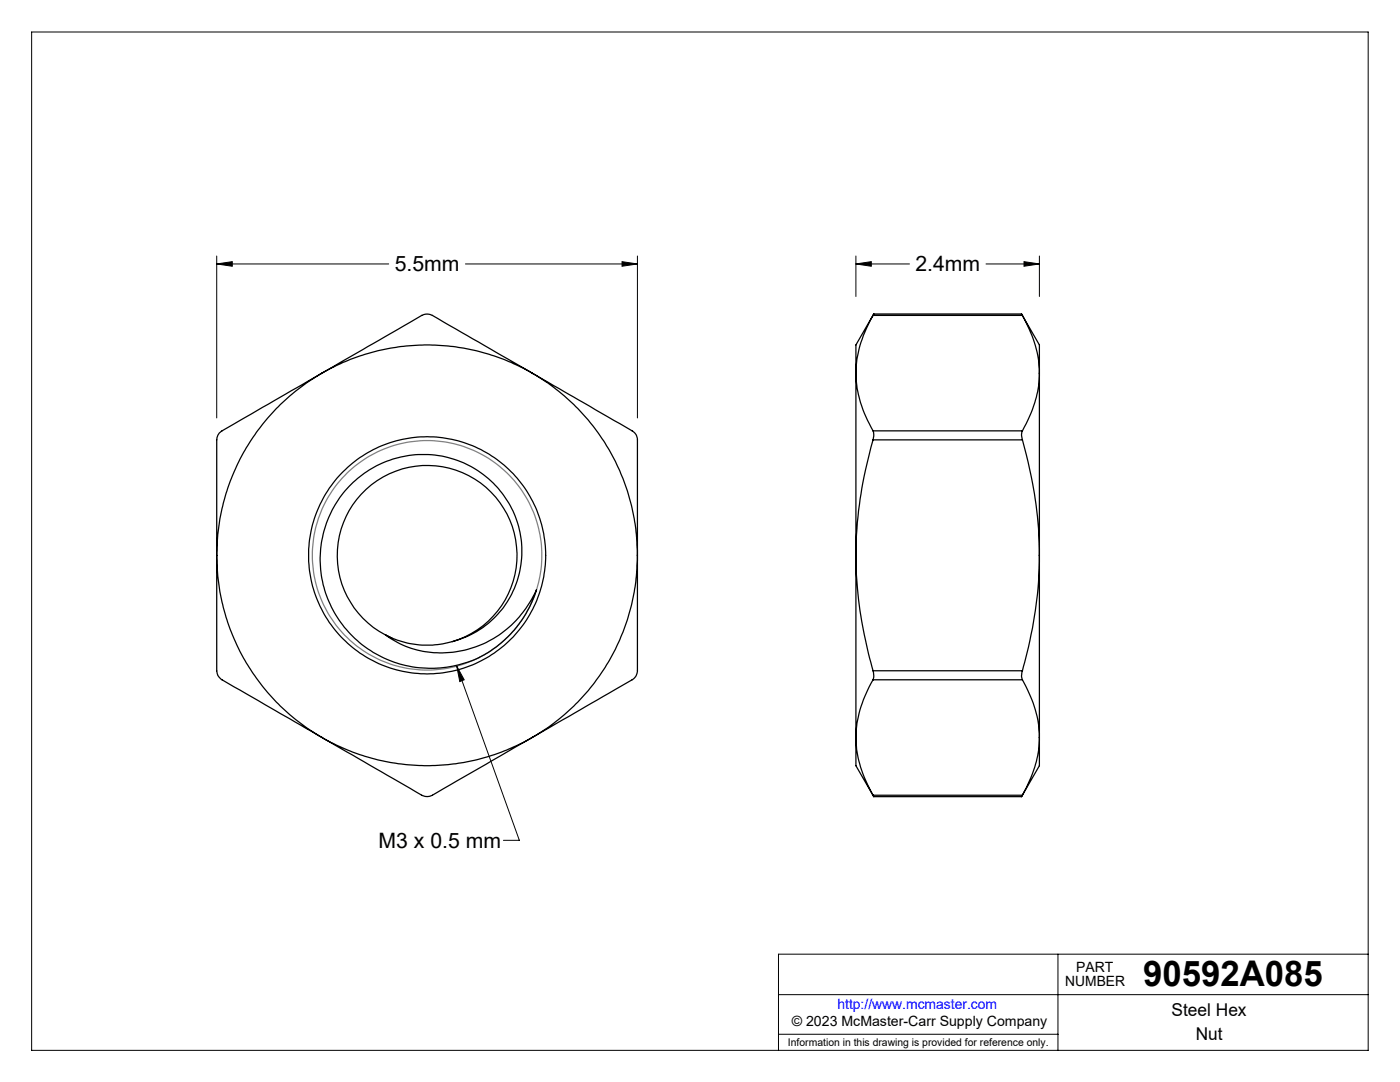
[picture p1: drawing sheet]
<svg xmlns="http://www.w3.org/2000/svg" width="279mm" height="216mm" viewBox="0 0 279 216" stroke-linecap="round" stroke-linejoin="round" font-family="sans-serif">
<g fill="none" stroke="#000" stroke-width=".2">
<path d="M6.3 6.4h266.7v203.2h-266.7zM43.3 52.7l3.1-.5v.9zM43.3 51.1v32.3M43.3 52.7h34.3M92.9 52.7h34.3M124.1 52.2l3.1 .5-3.1 .4zM127.2 51.1v32.3M170.8 52.7l3.1-.5v.9zM170.8 52.7h10.7M170.8 51.1v8.1M196.8 52.7h10.6M204.4 52.2l3 .5-3 .4z"/>
<path d="M207.4 51.1v8.1M91.2 132.9l12.4 34.8h-3.1M91.2 132.9l1.4 2.7-.8 .4zM155.4 198.5h117.6M211.1 190.4v19.2M273 190.4h-117.6v19.2M155.4 206.4h55.7"/>
</g>
<circle cx="85.2" cy="110.8" r="22.9" fill="none" stroke="#808080" stroke-width=".25"/>
<g fill="#000">
<path d="M91.2 132.9l1.4 2.7-.8 .4z"/>
<path d="M43.3 52.7l3.1-.5v.9zM124.1 52.2l3.1 .5-3.1 .4zM170.8 52.7l3.1-.5v.9zM204.4 52.2l3 .5-3 .4z"/>
</g>
<g fill="none" stroke="#000" stroke-width=".25">
<path d="M64.2 74.5a42 42 0 0 0-20.9 36.3M64.2 74.5l-19.9 11.5a2.11 2.11 0 0 0-1 1.8v23M64.2 74.5a41.9 41.9 0 0 1 42 0M64.2 74.5l20-11.6 1-.2 1.1 .2 19.9 11.6M106.2 74.5a41.8 41.8 0 0 1 21 36.3M106.2 74.5l20.1 11.5 .6 .7 .3 .9v23.2M170.8 74.5v36.3M170.8 74.5a23.3 23.3 0 0 0 3.4 11.5M174.2 62.9a23 23 0 0 0-3.4 11.6M174.2 62.9h29.8M174.4 62.7l-.2 .2M174.4 62.7l-3.6 6.1v5.7"/>
<path d="M174.4 62.7h29.5M203.9 62.7l.1 .2M203.9 62.7l3.5 6.1v5.7M204 62.9a23.4 23.4 0 0 1 3.4 11.6M207.4 74.5a23.7 23.7 0 0 1-3.4 11.5M207.4 74.5v36.3M174.2 87.8a82.9 82.9 0 0 0-3.4 23M174.2 86l.2 .6-.2 1.2M174.2 87.8h29.8M174.2 86h29.8M204 87.8a84.6 84.6 0 0 1 3.4 23M204 86l-.1 .6 .1 1.2"/>
<path d="M43.3 110.8a42 42 0 0 0 20.9 36.3M43.3 110.8v20.5a8 8 0 0 0 .2 3.5l.7 .8 20 11.5M127.2 110.8a41.8 41.8 0 0 1-21 36.3M127.2 110.8v23.2l-.3 1-.7 .6-20 11.5M170.8 110.8a84.9 84.9 0 0 0 3.4 23M170.8 110.8v36.3M207.4 110.8a86.8 86.8 0 0 1-3.4 23M207.4 110.8v36.3M77 126.7l1.2 .6M77.1 126.8a19.5 19.5 0 0 0 21.9 .3 21.3 21.3 0 0 0 8.1-9.4 22.7 22.7 0 0 1-11.4 13.5M77.1 126.8a18.8 18.8 0 0 0 24.3-6.9 18.8 18.8 0 0 0-4.4-24.8 20.4 20.4 0 0 0-32.9 13.2 22.1 22.1 0 0 0 31.6 22.9M77.1 126.8a17.9 17.9 0 0 1-5.1-28.1 17.9 17.9 0 0 1 28.5 2.7 17.9 17.9 0 0 1-10.2 26.6"/>
<path d="M174.2 133.8l.2 .9-.2 .9M174.2 135.6a23 23 0 0 0-3.4 11.5M174.2 133.8h29.8M174.2 135.6h29.8M204 135.6a23.4 23.4 0 0 1 3.4 11.5M204 133.8l-.1 1 .1 .8M64.2 147.1a41.9 41.9 0 0 0 42 0M64.2 147.1l20 11.6 1 .3 1.1-.3 19.9-11.6M170.8 147.1a23.6 23.6 0 0 0 3.4 11.6M170.8 147.1v5.7l3.6 6.2M174.2 158.7l.2 .3M174.2 158.7h29.8"/>
<path d="M174.4 159h29.5M204 158.7l-.1 .3M207.4 147.1a23.7 23.7 0 0 1-3.4 11.6M207.4 147.1v5.7l-3.5 6.2"/>
<circle cx="85.2" cy="110.8" r="23.7"/>
</g>
<text font-size="7.1" x="228.1" y="196.8">90592A085</text>
<g font-size="4.2">
<text x="78.8" y="54.1">5.5mm</text>
<text x="182.7" y="54.1">2.4mm</text>
<text x="75.6" y="169.2">M3 x 0.5 mm</text>
</g>
<g font-size="3.5">
<text x="233.8" y="202.8">Steel Hex</text>
<text x="238.6" y="207.5">Nut</text>
</g>
<g font-size="2.8">
<text x="212.6" y="196.8">NUMBER</text>
<text x="214.8" y="194">PART</text>
<text x="158" y="204.8">© 2023 McMaster-Carr Supply Company</text>
</g>
<text font-size="2.8" fill="#00f" x="167.1" y="201.4">http://www.mcmaster.com</text>
<text font-size="2.1" x="157.3" y="208.6">Information in this drawing is provided for reference only.</text>
</svg>
